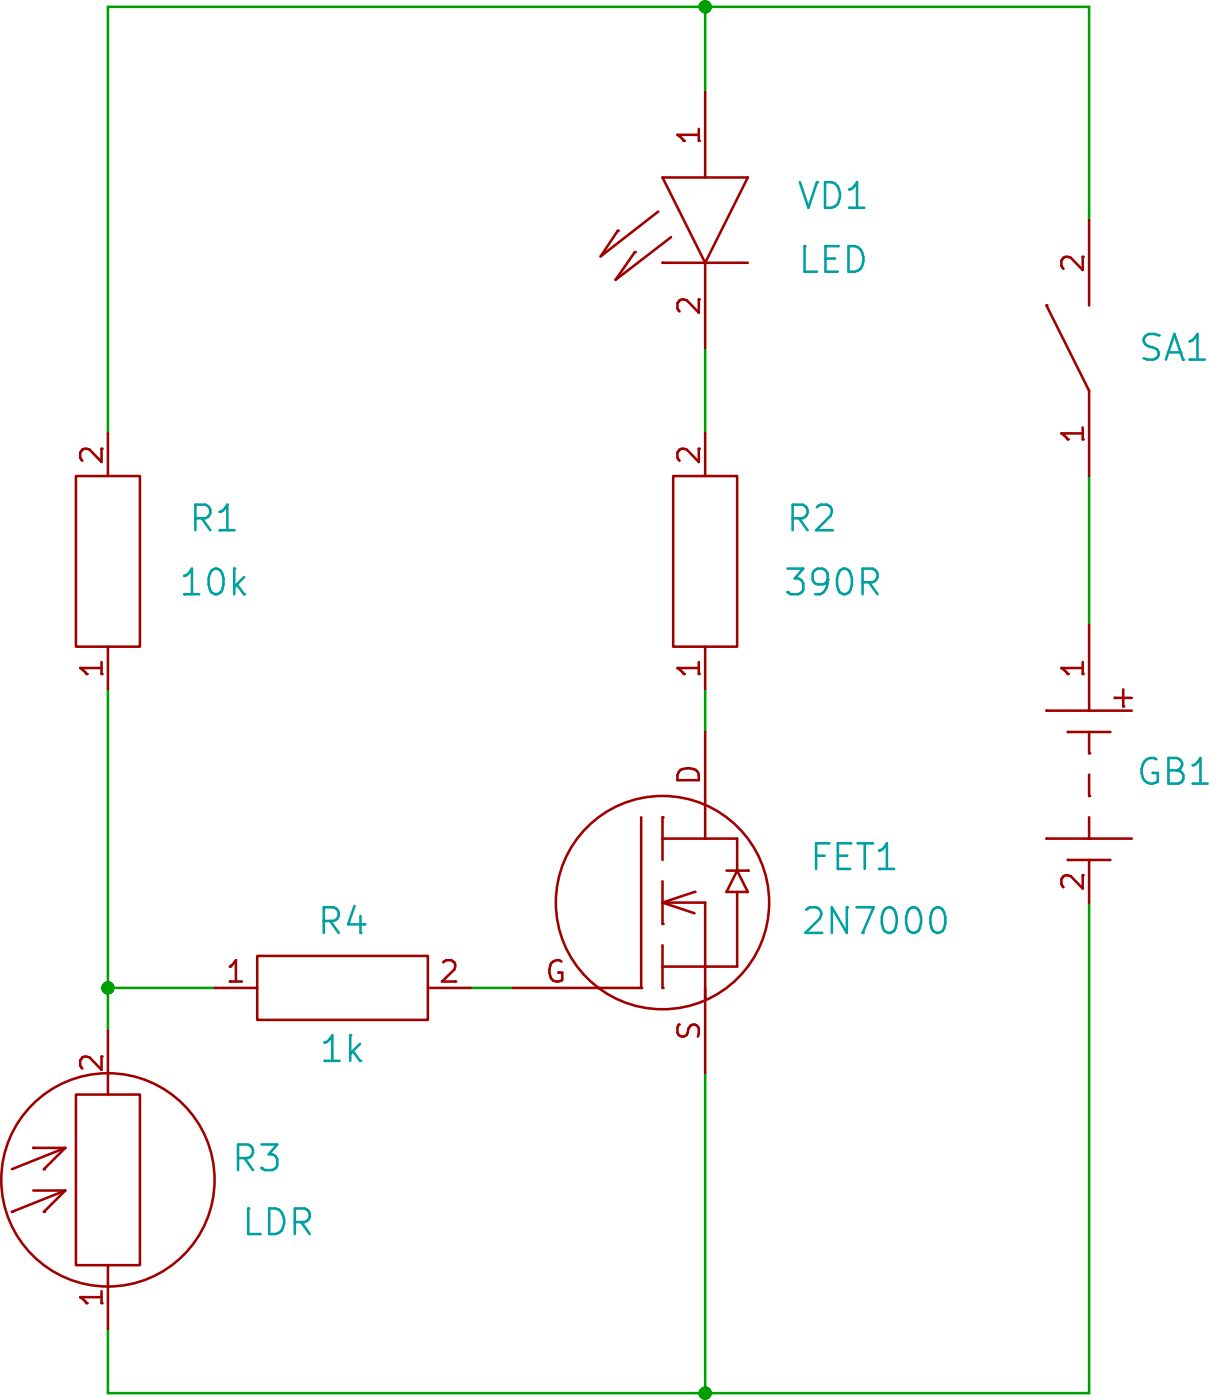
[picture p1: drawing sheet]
EESchema Schematic File Version 2  date Втр 06 Янв 2015 15:50:16
LIBS:C
LIBS:DA_POWER
LIBS:FET
LIBS:L
LIBS:POWER
LIBS:R
LIBS:SPICE
LIBS:SWITCH
LIBS:VD
LIBS:ldr-cache
EELAYER 25  0
EELAYER END
$Descr A4 11700 8267
encoding utf-8
Sheet 1 1
Title "noname.sch"
Date "6 jan 2015"
Rev ""
Comp ""
Comment1 ""
Comment2 ""
Comment3 ""
Comment4 ""
$EndDescr
Wire Wire Line
	5250 4100 5000 4100
Wire Wire Line
	6400 4300 6400 5050
Connection ~ 6400 5050
Wire Wire Line
	5000 5050 7300 5050
Wire Wire Line
	5000 5050 5000 4900
Wire Wire Line
	6400 2800 6400 2600
Connection ~ 6400 1800
Wire Wire Line
	7300 1800 5000 1800
Wire Wire Line
	7300 1800 7300 2300
Wire Wire Line
	6400 2000 6400 1800
Wire Wire Line
	7300 5050 7300 3900
Wire Wire Line
	7300 3250 7300 2900
Connection ~ 5000 4100
Wire Wire Line
	5000 1800 5000 2800
Wire Wire Line
	5000 3400 5000 4200
Wire Wire Line
	6400 3500 6400 3400
Wire Wire Line
	5850 4100 5950 4100
$Comp
L R R4
U 1 1
P 5550 4100
F 0 "R4" H 5550 4250 60  0000 C CNN
F 1 "1k" H 5550 3950 60  0000 C CNN
	1    5550 4100
	1    0    0    -1  
$EndComp
$Comp
L LDR R3
U 1 1
P 5000 4550
F 0 "R3" V 5050 4200 60  0000 C CNN
F 1 "LDR" V 4900 4150 60  0000 C CNN
	1    5000 4550
	0    -1   -1   0   
$EndComp
$Comp
L R R1
U 1 1
P 5000 3100
F 0 "R1" V 5100 2850 60  0000 C CNN
F 1 "10k" V 4950 2850 60  0000 C CNN
	1    5000 3100
	0    -1   -1   0   
$EndComp
$Comp
L LED VD1
U 1 1
P 6400 2300
F 0 "VD1" V 6350 2600 60  0000 C CNN
F 1 "LED" V 6500 2600 60  0000 C CNN
	1    6400 2300
	0    1    1    0   
$EndComp
$Comp
L R R2
U 1 1
P 6400 3100
F 0 "R2" V 6500 2850 60  0000 C CNN
F 1 "390R" V 6350 2800 60  0000 C CNN
	1    6400 3100
	0    -1   -1   0   
$EndComp
$Comp
L SA SA1
U 1 1
P 7300 2600
F 0 "SA1" V 7300 2400 60  0000 C CNN
F 1 "~" V 7200 2350 60  0000 C CNN
	1    7300 2600
	0    -1   -1   0   
$EndComp
$Comp
L GB GB1
U 1 1
P 7300 3600
F 0 "GB1" V 7300 3800 60  0000 C CNN
F 1 "~" V 7350 3850 60  0000 C CNN
	1    7300 3600
	0    1    1    0   
$EndComp
$Comp
L FET FET1
U 1 1
P 6300 3900
F 0 "FET1" H 6750 4000 60  0000 C CNN
F 1 "2N7000" H 6800 3850 60  0000 C CNN
	1    6300 3900
	1    0    0    -1  
$EndComp
$EndSCHEMATC
